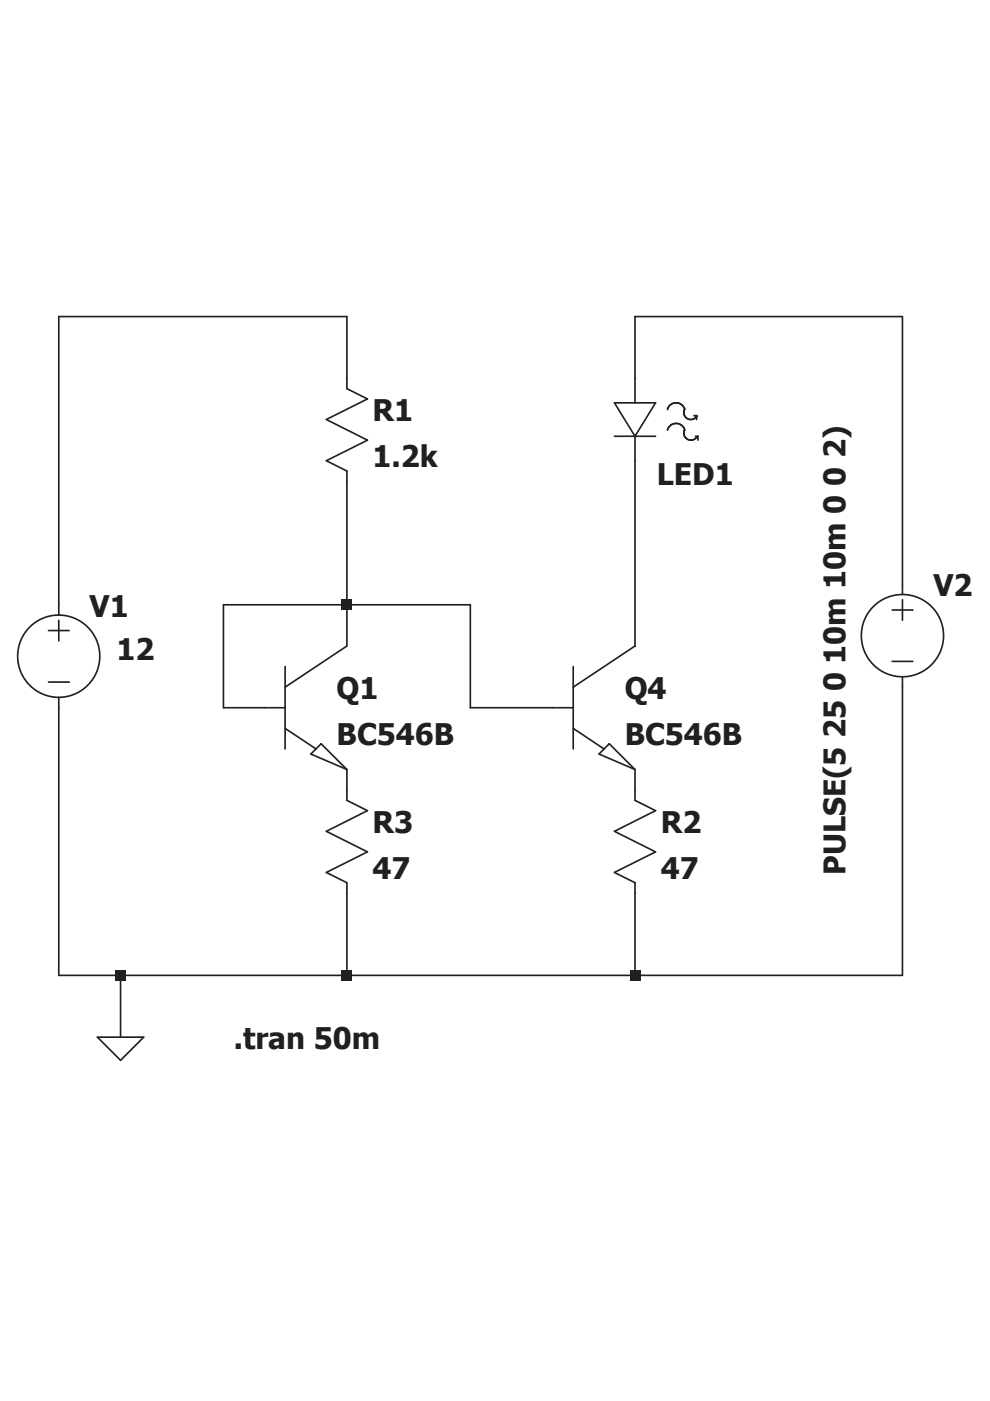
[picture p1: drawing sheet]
Version 4
SHEET 1 1400 1116
WIRE 304 464 80 464
WIRE 736 464 528 464
WIRE 304 512 304 464
WIRE 528 512 528 464
WIRE 736 672 736 464
WIRE 80 688 80 464
WIRE 304 688 304 592
WIRE 304 688 208 688
WIRE 400 688 304 688
WIRE 304 720 304 688
WIRE 528 720 528 576
WIRE 208 768 208 688
WIRE 240 768 208 768
WIRE 400 768 400 688
WIRE 464 768 400 768
WIRE 304 832 304 816
WIRE 528 832 528 816
WIRE 80 976 80 768
WIRE 128 976 80 976
WIRE 304 976 304 912
WIRE 304 976 128 976
WIRE 528 976 528 912
WIRE 528 976 304 976
WIRE 736 976 736 752
WIRE 736 976 528 976
WIRE 128 1024 128 976
FLAG 128 1024 0
SYMBOL voltage 736 656 R0
WINDOW 123 0 0 Left 0
WINDOW 39 0 0 Left 0
WINDOW 3 -53 -107 VRight 2
SYMATTR Value PULSE(5 25 0 10m 10m 0 0 2)
SYMATTR InstName V2
SYMBOL npn 464 720 R0
SYMATTR InstName Q4
SYMATTR Value BC546B
SYMBOL res 512 816 R0
SYMATTR InstName R2
SYMATTR Value 47
SYMBOL res 288 496 R0
SYMATTR InstName R1
SYMATTR Value 1.2k
SYMBOL Contrib\\Wurth\\Optoelectronics\\LightingLED\\WL-SWTP 528 560 R0
WINDOW 38 17 15 Invisible 2
WINDOW 0 17 26 Left 2
SYMATTR InstName LED1
SYMBOL npn 240 720 R0
SYMATTR InstName Q1
SYMATTR Value BC546B
SYMBOL res 288 816 R0
SYMATTR InstName R3
SYMATTR Value 47
SYMBOL voltage 80 672 R0
WINDOW 123 0 0 Left 0
WINDOW 39 0 0 Left 0
WINDOW 3 45 50 Left 2
SYMATTR Value 12
SYMATTR InstName V1
TEXT 216 1024 Left 2 !.tran 50m
